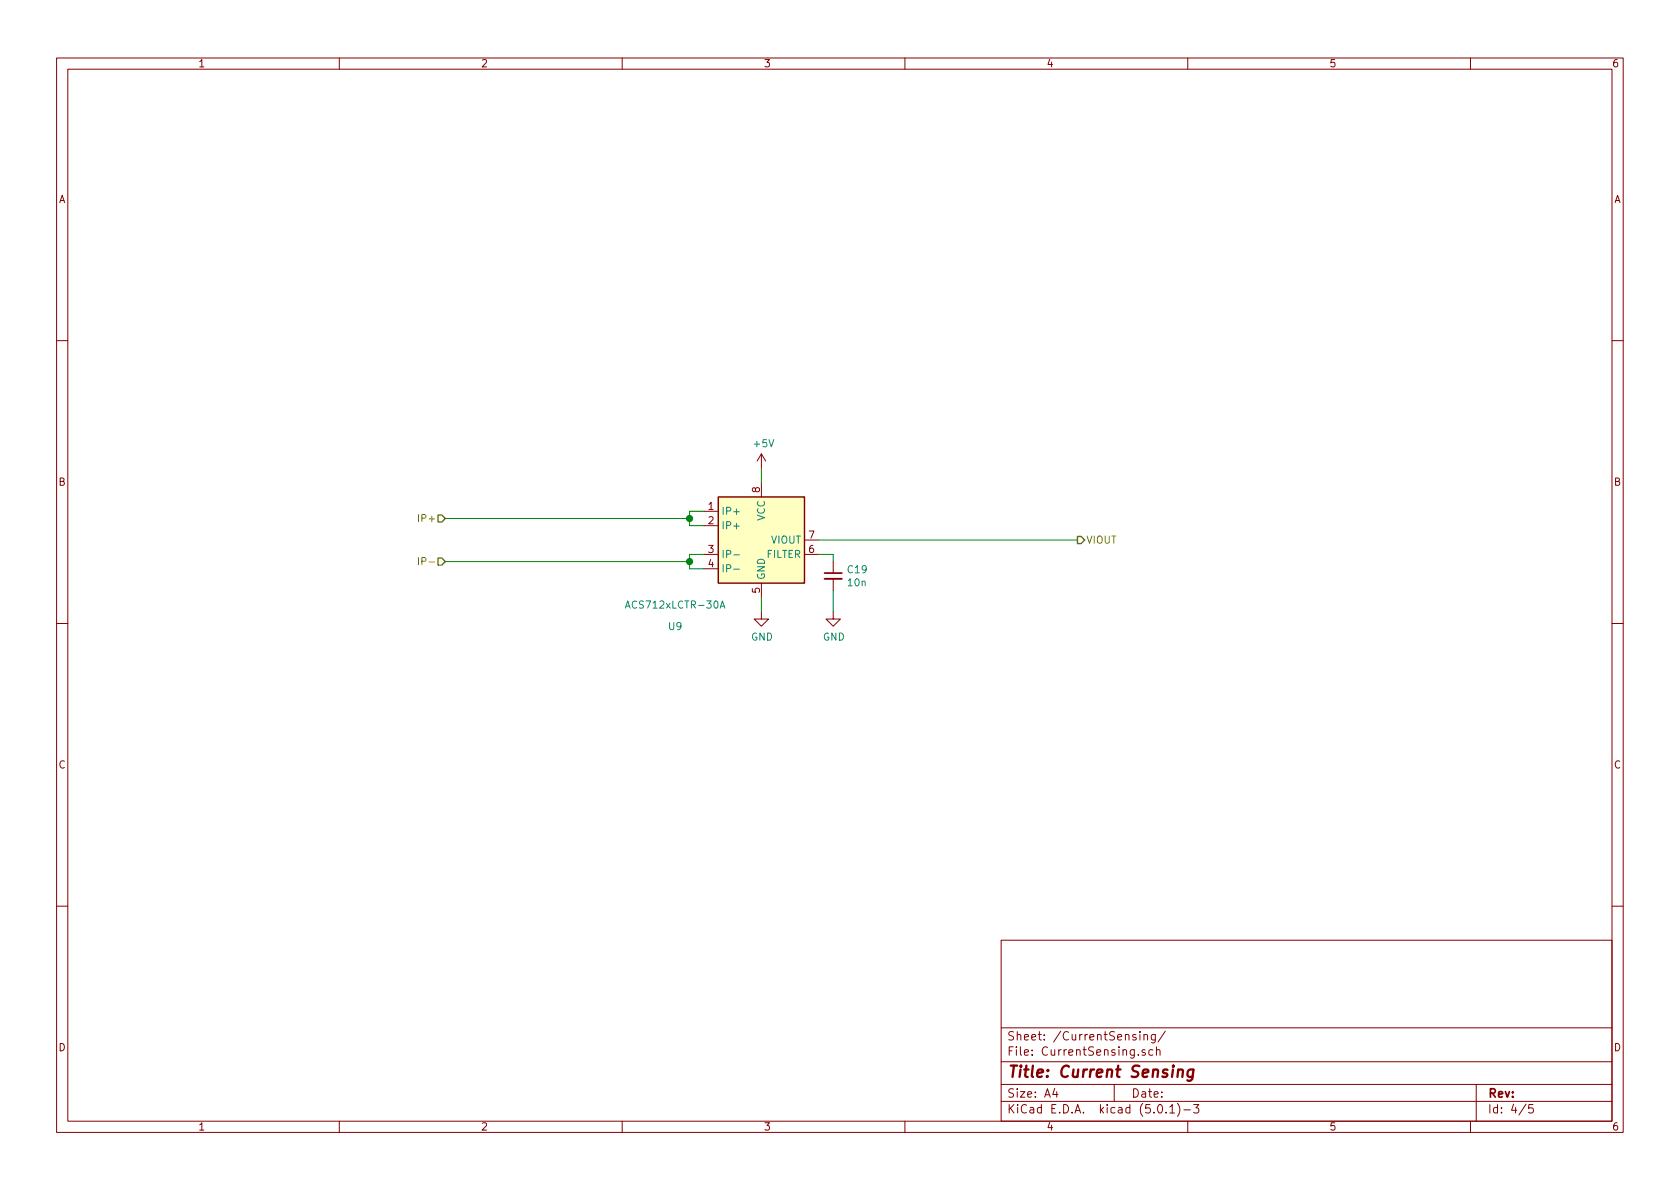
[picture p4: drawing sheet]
EESchema Schematic File Version 4
LIBS:spindleMD_v2-cache
EELAYER 26 0
EELAYER END
$Descr A4 11693 8268
encoding utf-8
Sheet 4 5
Title "Current Sensing"
Date ""
Rev ""
Comp ""
Comment1 ""
Comment2 ""
Comment3 ""
Comment4 ""
$EndDescr
$Comp
L Sensor_Current:ACS712xLCTR-30A U9
U 1 1
P 5300 3750
F 0 "U9" H 4700 3150 50  0000 C CNN
F 1 "ACS712xLCTR-30A" H 4700 3300 50  0000 C CNN
F 2 "Housings_SOIC:SOIC-8_3.9x4.9mm_Pitch1.27mm" H 5400 3400 50  0001 L CIN
F 3 "http://www.allegromicro.com/~/media/Files/Datasheets/ACS712-Datasheet.ashx?la=en" H 5300 3750 50  0001 C CNN
	1    5300 3750
	1    0    0    -1  
$EndComp
Text HLabel 3100 3600 0    50   Input ~ 0
IP+
Text HLabel 3100 3900 0    50   Input ~ 0
IP-
Wire Wire Line
	3100 3600 4800 3600
Wire Wire Line
	4800 3600 4800 3550
Wire Wire Line
	4800 3550 4900 3550
Wire Wire Line
	4800 3600 4800 3650
Wire Wire Line
	4800 3650 4900 3650
Connection ~ 4800 3600
Wire Wire Line
	4900 3850 4800 3850
Wire Wire Line
	4800 3850 4800 3900
Wire Wire Line
	4800 3900 3100 3900
Wire Wire Line
	4800 3900 4800 3950
Wire Wire Line
	4800 3950 4900 3950
Connection ~ 4800 3900
$Comp
L Device:C_Small C19
U 1 1
P 5800 4000
F 0 "C19" H 5892 4046 50  0000 L CNN
F 1 "10n" H 5892 3955 50  0000 L CNN
F 2 "Capacitors_SMD:C_0603_HandSoldering" H 5800 4000 50  0001 C CNN
F 3 "~" H 5800 4000 50  0001 C CNN
	1    5800 4000
	1    0    0    -1  
$EndComp
Wire Wire Line
	5700 3850 5800 3850
Wire Wire Line
	5800 3850 5800 3900
$Comp
L power:GND #PWR050
U 1 1
P 5800 4250
F 0 "#PWR050" H 5800 4000 50  0001 C CNN
F 1 "GND" H 5805 4077 50  0000 C CNN
F 2 "" H 5800 4250 50  0001 C CNN
F 3 "" H 5800 4250 50  0001 C CNN
	1    5800 4250
	1    0    0    -1  
$EndComp
Wire Wire Line
	5800 4100 5800 4250
$Comp
L power:GND #PWR049
U 1 1
P 5300 4250
F 0 "#PWR049" H 5300 4000 50  0001 C CNN
F 1 "GND" H 5305 4077 50  0000 C CNN
F 2 "" H 5300 4250 50  0001 C CNN
F 3 "" H 5300 4250 50  0001 C CNN
	1    5300 4250
	1    0    0    -1  
$EndComp
Wire Wire Line
	5300 4150 5300 4250
Text HLabel 7500 3750 2    50   Output ~ 0
VIOUT
Wire Wire Line
	7500 3750 5700 3750
Wire Wire Line
	5300 3250 5300 3350
$Comp
L power:+5V #PWR048
U 1 1
P 5300 3250
F 0 "#PWR048" H 5300 3100 50  0001 C CNN
F 1 "+5V" H 5315 3423 50  0000 C CNN
F 2 "" H 5300 3250 50  0001 C CNN
F 3 "" H 5300 3250 50  0001 C CNN
	1    5300 3250
	1    0    0    -1  
$EndComp
$EndSCHEMATC
